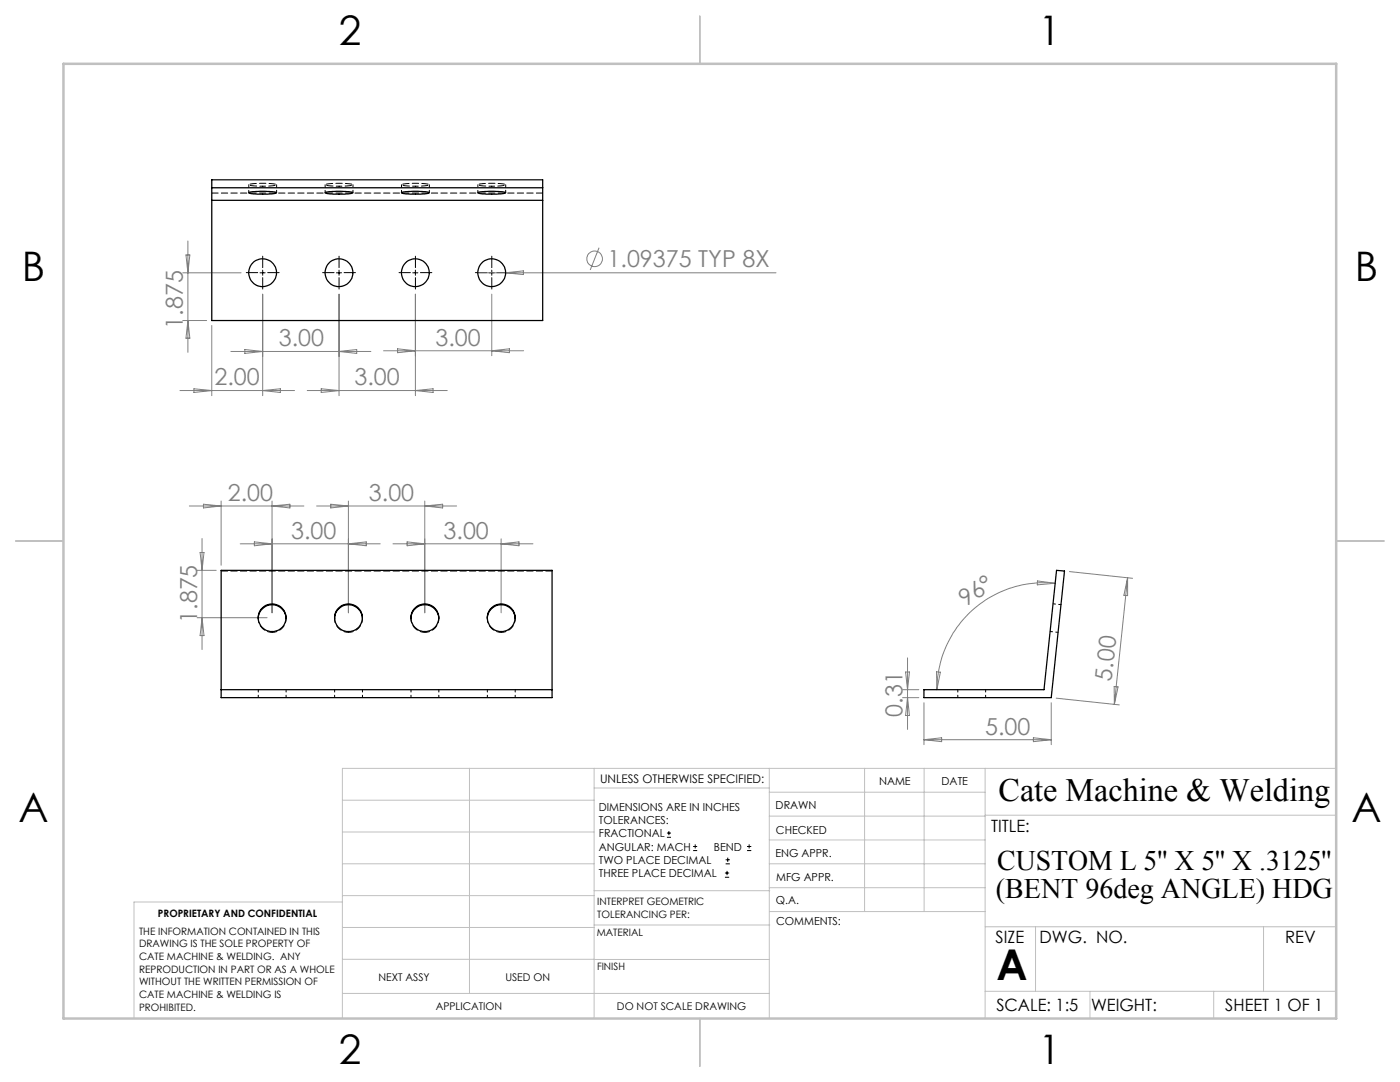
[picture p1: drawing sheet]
<svg xmlns="http://www.w3.org/2000/svg" width="279mm" height="216mm" viewBox="0 0 279 216" stroke-linecap="round" stroke-linejoin="round" font-family="sans-serif">
<g fill="none" stroke="#808080" stroke-width=".2">
<path d="M36.5 54.4h11.6M37.1 50.9h.8l-.4 3.5zM37.5 48.1v22.2M52.4 58.7v20.3M67.7 58.7v20.3M82.9 58.7v20.3M95.4 54.4h59.5M98.1 58.7v12.3M100.9 54.4l3.6-.4v.8zM119.6 49.4l-1.8 4.5M35.9 77.9h22.9M36.5 64h4.7"/>
<path d="M37.5 64l.4 3.5h-.8zM38.7 77.6l3.6 .3-3.6 .4zM42.3 64.9v14.1M46.1 70.1h27.9M48.9 69.7l3.5 .4-3.5 .4zM52.4 77.9l3.6-.3v.7zM61.3 77.9h28M64.1 77.6l3.6 .3-3.6 .4zM67.7 70.1l3.5-.4v.8zM76.6 70h27.9M79.3 69.6l3.6 .4-3.6 .4zM82.9 77.9l3.5-.3v.7z"/>
<path d="M98.1 70l3.6-.4v.8zM44.1 100v12.8M54.3 100v22.3M69.5 100v22.3M84.8 100v22.3M37.8 101h22.8M39.3 113.8h3.8M39.9 110.2h.8l-.4 3.6zM40.3 107.5v22.1M40.6 100.6l3.5 .4-3.5 .4zM47.9 108.5h28M50.8 108.1l3.5 .4-3.5 .4z"/>
<path d="M54.3 101l3.6-.4v.8zM63.2 101h27.9M66 100.6l3.5 .4-3.5 .4zM69.5 108.5l3.6-.4v.8zM78.4 108.5h28M81.2 108.1l3.6 .4-3.6 .4zM84.8 101l3.5-.4v.8zM100 107.5v14.8M100 108.5l3.6-.4v.8zM207 115.9l3.6 .5-3.6 .3zM210.6 116.4a21.4 21.4 0 0 0-23.6 21.2M213.4 114.1l12.6 1.3"/>
<path d="M225 115.3l-2.6 25.2M225 115.3v3.6l-.7-.1zM39.3 123.3h14M40.3 123.3l.4 3.5h-.8zM180.1 137.6h3.3M180.1 139.2h3.3M180.7 134.1h.8l-.4 3.5zM181.1 131.3v14.3M181.1 139.2l.4 3.6h-.8zM186.9 134.1h.8l-.7 3.5zM210.8 139.3l12.6 1.4M222.4 137l.7 .1-.7 3.4z"/>
<path d="M184.4 140.2v8.4M184.4 147.6h25.4M184.4 147.6l3.5-.4v.8zM206.2 147.2l3.6 .4-3.6 .4zM209.8 140.2v8.4"/>
<circle cx="118.7" cy="51.6" r="1.55"/>
</g>
<g fill="none" stroke="#000" stroke-width=".2">
<path d="M51.9 54.4h1M52.4 53.9v1M67.1 54.4h1.1M67.7 53.9v1M82.4 54.4h1M82.9 53.9v1M97.6 54.4h1M98.1 53.9v1M133.1 167.1h.8M133.1 166.2h.8M133.5 165.8v.9M138.3 169.7h.8"/>
<path d="M138.3 168.9h.8M138.7 168.5v.8M144.7 175h.8M144.7 174.2h.8M144.8 172.4h.9M144.8 171.6h.9M145.1 173.8v.8M145.2 171.1v.9M149.1 169.7h.8M149.1 168.9h.8M149.5 168.5v.8"/>
</g>
<g fill="none" stroke="#000" stroke-width=".2" stroke-dasharray="15.2 1.3 1.3 1.3">
<path d="M51.4 54.4h-2.3M52.4 53.4v-2.3M52.4 55.4v2.3M53.4 54.4h2.3M66.7 54.4h-2.3M67.7 53.4v-2.3M67.7 55.4v2.3M68.7 54.4h2.2M81.9 54.4h-2.3M82.9 53.4v-2.3M82.9 55.4v2.3M83.9 54.4h2.3"/>
<path d="M97.1 54.4h-2.2M98.1 53.4v-2.3M98.1 55.4v2.3M99.1 54.4h2.3"/>
</g>
<g fill="none" stroke="#c0c0c0" stroke-width=".2">
<path d="M68.3 159.7h50.3M93.7 153.3v44.9M118.6 153.3v49.9M118.6 157.2h34.9M153.5 153.3v49.9M153.5 158.1h43.1M172.5 153.3v28.6M184.4 153.3v28.6M196.6 153.3v49.9M266.7 153.3h-198.4v49.9M68.3 178.7h50.3M68.3 172.4h50.3"/>
<path d="M68.3 166h50.3M68.3 180h-41.6v23.2M118.6 177.7h35M153.5 167.6h43.1M153.5 162.8h43.1M153.5 172.4h43.1M153.5 177.1h43.1M196.6 162.7h70.1M68.3 198.2h85.2M68.3 191.4l85.2 .1M68.3 185.1h50.3M118.6 184.6h35"/>
<path d="M153.6 181.9h43M196.6 197.8h70.1M196.6 184.9h70.1M206.7 184.9v12.9M217.5 197.8v5.4M242.2 197.8v5.4M252.2 184.9v12.9"/>
</g>
<path d="M139.7 3.2v9.5M3.1 107.9h9.6M266.7 107.9h9.5M139.7 203.2v9.6" fill="none" stroke="#c0c0c0" stroke-width=".25"/>
<path d="M12.7 12.7h254v190.5h-254z" fill="none" stroke="#c0c0c0" stroke-width=".5"/>
<g fill="none" stroke="#000" stroke-width=".25">
<path d="M42.3 37.5h66M42.3 35.9h66v28.1h-66zM42.3 40h66M49.6 38.4h.1a16.3 16.3 0 0 1 5.5 0 4.7 4.7 0 0 1-2.8 .3h-1.5a1.52 1.52 0 0 1-1.3-.3zM64.9 38.4a16.3 16.3 0 0 1 5.5 0 4.7 4.7 0 0 1-2.7 .3h-1.5a1.52 1.52 0 0 1-1.3-.3zM80.1 38.4h.1a16.3 16.3 0 0 1 5.5 0 4.7 4.7 0 0 1-2.8 .3h-1.5a1.52 1.52 0 0 1-1.3-.3zM95.4 38.4a16.3 16.3 0 0 1 5.5 0 4.7 4.7 0 0 1-2.8 .3h-1.4a1.52 1.52 0 0 1-1.3-.3zM44.1 113.8h66.1v25.4h-66.1zM44.1 137.6h66.1M51.5 123.4a2.77 2.77 0 0 1 2.8-2.7 2.77 2.77 0 0 1 2.8 2.7M66.8 123.4a2.77 2.77 0 0 1 2.8-2.7 2.77 2.77 0 0 1 2.7 2.7M82 123.4a2.77 2.77 0 0 1 2.8-2.7 2.77 2.77 0 0 1 2.8 2.7"/>
<path d="M97.3 123.4a2.77 2.77 0 0 1 2.7-2.7 2.77 2.77 0 0 1 2.8 2.7M184.4 137.6h24l2.5-23.8 1.5 .1-2.6 25.3h-25.4z"/>
<circle cx="52.4" cy="54.4" r="2.78"/>
<circle cx="67.6" cy="54.4" r="2.78"/>
<circle cx="82.9" cy="54.4" r="2.78"/>
<circle cx="98.1" cy="54.4" r="2.78"/>
<circle cx="54.3" cy="123.2" r="2.77"/>
<circle cx="69.6" cy="123.2" r="2.77"/>
<circle cx="84.8" cy="123.2" r="2.77"/>
<circle cx="100" cy="123.2" r="2.77"/>
</g>
<path d="M54.3 126.2a2.77 2.77 0 0 1-2.8-2.9M57.1 123.3a2.77 2.77 0 0 1-2.8 2.9M69.6 126.2a2.77 2.77 0 0 1-2.8-2.9M72.3 123.3a2.77 2.77 0 0 1-2.7 2.9M84.8 126.2a2.77 2.77 0 0 1-2.8-2.9M87.6 123.3a2.77 2.77 0 0 1-2.8 2.9M100 126.2a2.77 2.77 0 0 1-2.7-2.9M102.8 123.3a2.77 2.77 0 0 1-2.8 2.9" fill="none" stroke="#000" stroke-width=".2" stroke-dasharray="1.3 .6" stroke-dashoffset=".3"/>
<path d="M42.3 38.5h66M44.2 113.9h66M51.5 123.2v.2M57.1 123.4v-.2M66.8 123.2v.2M72.3 123.4v-.2M82 123.2v.2M87.6 123.4v-.2M97.3 123.2v.2M102.8 123.4v-.2" fill="none" stroke="#000" stroke-width=".2" stroke-dasharray="1.3 .6"/>
<g fill="none" stroke="#000" stroke-width=".2" stroke-dasharray="1.3 .6" stroke-dashoffset=".8">
<path d="M49.6 36.9v1.5M55.2 38.4v-1.5M64.9 36.9v1.5M70.4 38.4v-1.5M80.1 36.9v1.5M85.7 38.4v-1.5M95.4 36.9v1.5M100.9 38.4v-1.5M51.5 137.6v1.6M57.1 139.2v-1.6M66.8 137.6v1.6M72.3 139.2v-1.6"/>
<path d="M82 137.6v1.6M87.6 139.2v-1.6M97.3 137.6v1.6M102.8 139.2v-1.6M191.1 137.6v1.6M196.7 139.2v-1.6M209.6 126l1.6 .2M211.8 120.7l-1.6-.2"/>
</g>
<path d="M52.4 37.2l-2-.1-.7-.2a12.9 12.9 0 0 1 5.5 0l-.7 .2-2.1 .1M67.7 37.2l-2.1-.1-.7-.2a12.9 12.9 0 0 1 5.5 0l-.7 .2-2 .1M82.9 37.2l-2.1-.1-.7-.2a12.9 12.9 0 0 1 5.6 0l-.7 .2-2.1 .1M98.1 37.2l-2-.1-.7-.2a12.9 12.9 0 0 1 5.5 0l-.7 .2-2.1 .1" fill="none" stroke="#000" stroke-width=".2" stroke-dasharray="1.3 .6" stroke-dashoffset=".7"/>
<text font-size="8.5" x="198.9" y="195.5">A</text>
<g font-size="8.1">
<text x="67.6" y="8.9">2</text>
<text x="207.3" y="8.9">1</text>
<text x="4.4" y="56.2">B</text>
<text x="270.4" y="56.2">B</text>
<text x="3.7" y="164.1">A</text>
<text x="269.7" y="164.1">A</text>
<text x="67.6" y="212.4">2</text>
<text x="207.3" y="212.4">1</text>
</g>
<text font-size="6.5" x="199.3" y="159.9">Cate Machine &amp; Welding</text>
<g font-size="5.6">
<text x="199" y="173.6">CUSTOM L 5'' X 5'' X .3125''</text>
<text x="198.8" y="179.2">(BENT 96deg ANGLE) HDG</text>
</g>
<g font-size="4.7" fill="#808080">
<text x="121.3" y="53.3">1.09375 TYP 8X</text>
<text x="36.5" y="65.6" transform="rotate(-90 36.5 65.6)">1.875</text>
<text x="55.6" y="69.1">3.00</text>
<text x="86.9" y="69">3.00</text>
<text x="42.8" y="76.9">2.00</text>
<text x="70.7" y="76.9">3.00</text>
<text x="45.5" y="99.9">2.00</text>
<text x="73.6" y="99.9">3.00</text>
<text x="58.1" y="107.5">3.00</text>
<text x="88.5" y="107.5">3.00</text>
<text x="39.3" y="124.3" transform="rotate(-90 39.3 124.3)">1.875</text>
<text x="192.8" y="121.2" transform="rotate(-35 192.8 121.2)">96°</text>
<text x="221.9" y="136" transform="rotate(-84 221.9 136)">5.00</text>
<text x="180.1" y="143" transform="rotate(-90 180.1 143)">0.31</text>
<text x="196.6" y="146.6">5.00</text>
</g>
<g font-size="3.4">
<text x="197.8" y="166">TITLE:</text>
<text x="198.7" y="188.1">SIZE</text>
<text x="207.5" y="188.1">DWG. NO.</text>
<text x="256.5" y="188.2">REV</text>
<text x="198.8" y="201.7">SCALE: 1:5</text>
<text x="217.7" y="201.8">WEIGHT:</text>
<text x="244.5" y="201.7">SHEET 1 OF 1</text>
</g>
<text font-size="2.4" x="119.8" y="156.2">UNLESS OTHERWISE SPECIFIED:</text>
<g font-size="2.2">
<text x="119.5" y="161.8">DIMENSIONS ARE IN INCHES</text>
<text x="154.8" y="161.4">DRAWN</text>
<text x="175.4" y="156.6">NAME</text>
<text x="187.9" y="156.7">DATE</text>
<text x="119.5" y="164.4">TOLERANCES:</text>
<text x="119.5" y="167.1">FRACTIONAL</text>
<text x="154.9" y="166.3">CHECKED</text>
<text x="119.5" y="169.7">ANGULAR: MACH</text>
<text x="119.5" y="172.4">TWO PLACE DECIMAL</text>
<text x="142.5" y="169.7">BEND</text>
<text x="154.8" y="171">ENG APPR.</text>
<text x="119.5" y="175">THREE PLACE DECIMAL</text>
<text x="154.9" y="175.7">MFG APPR.</text>
<text x="154.9" y="180.4">Q.A.</text>
<text x="154.9" y="184.6">COMMENTS:</text>
</g>
<g font-size="2.1">
<text x="75.5" y="195.7">NEXT ASSY</text>
<text x="100.9" y="195.7">USED ON</text>
<text x="86.9" y="201.5">APPLICATION</text>
<text x="123.1" y="201.6">DO NOT SCALE DRAWING</text>
</g>
<g font-size="2">
<text x="31.5" y="182.9">PROPRIETARY AND CONFIDENTIAL</text>
<text x="119.2" y="180.6">INTERPRET GEOMETRIC</text>
<text x="119.2" y="183.1">TOLERANCING PER:</text>
<text x="27.8" y="186.5">THE INFORMATION CONTAINED IN THIS</text>
<text x="27.8" y="189">DRAWING IS THE SOLE PROPERTY OF</text>
<text x="27.8" y="191.6">CATE MACHINE &amp; WELDING. ANY</text>
<text x="119.1" y="186.7">MATERIAL</text>
<text x="27.8" y="194.1">REPRODUCTION IN PART OR AS A WHOLE</text>
<text x="27.8" y="196.6">WITHOUT THE WRITTEN PERMISSION OF</text>
<text x="119.1" y="193.5">FINISH</text>
<text x="27.8" y="199.1">CATE MACHINE &amp; WELDING IS</text>
<text x="27.8" y="201.7">PROHIBITED.</text>
</g>
</svg>
